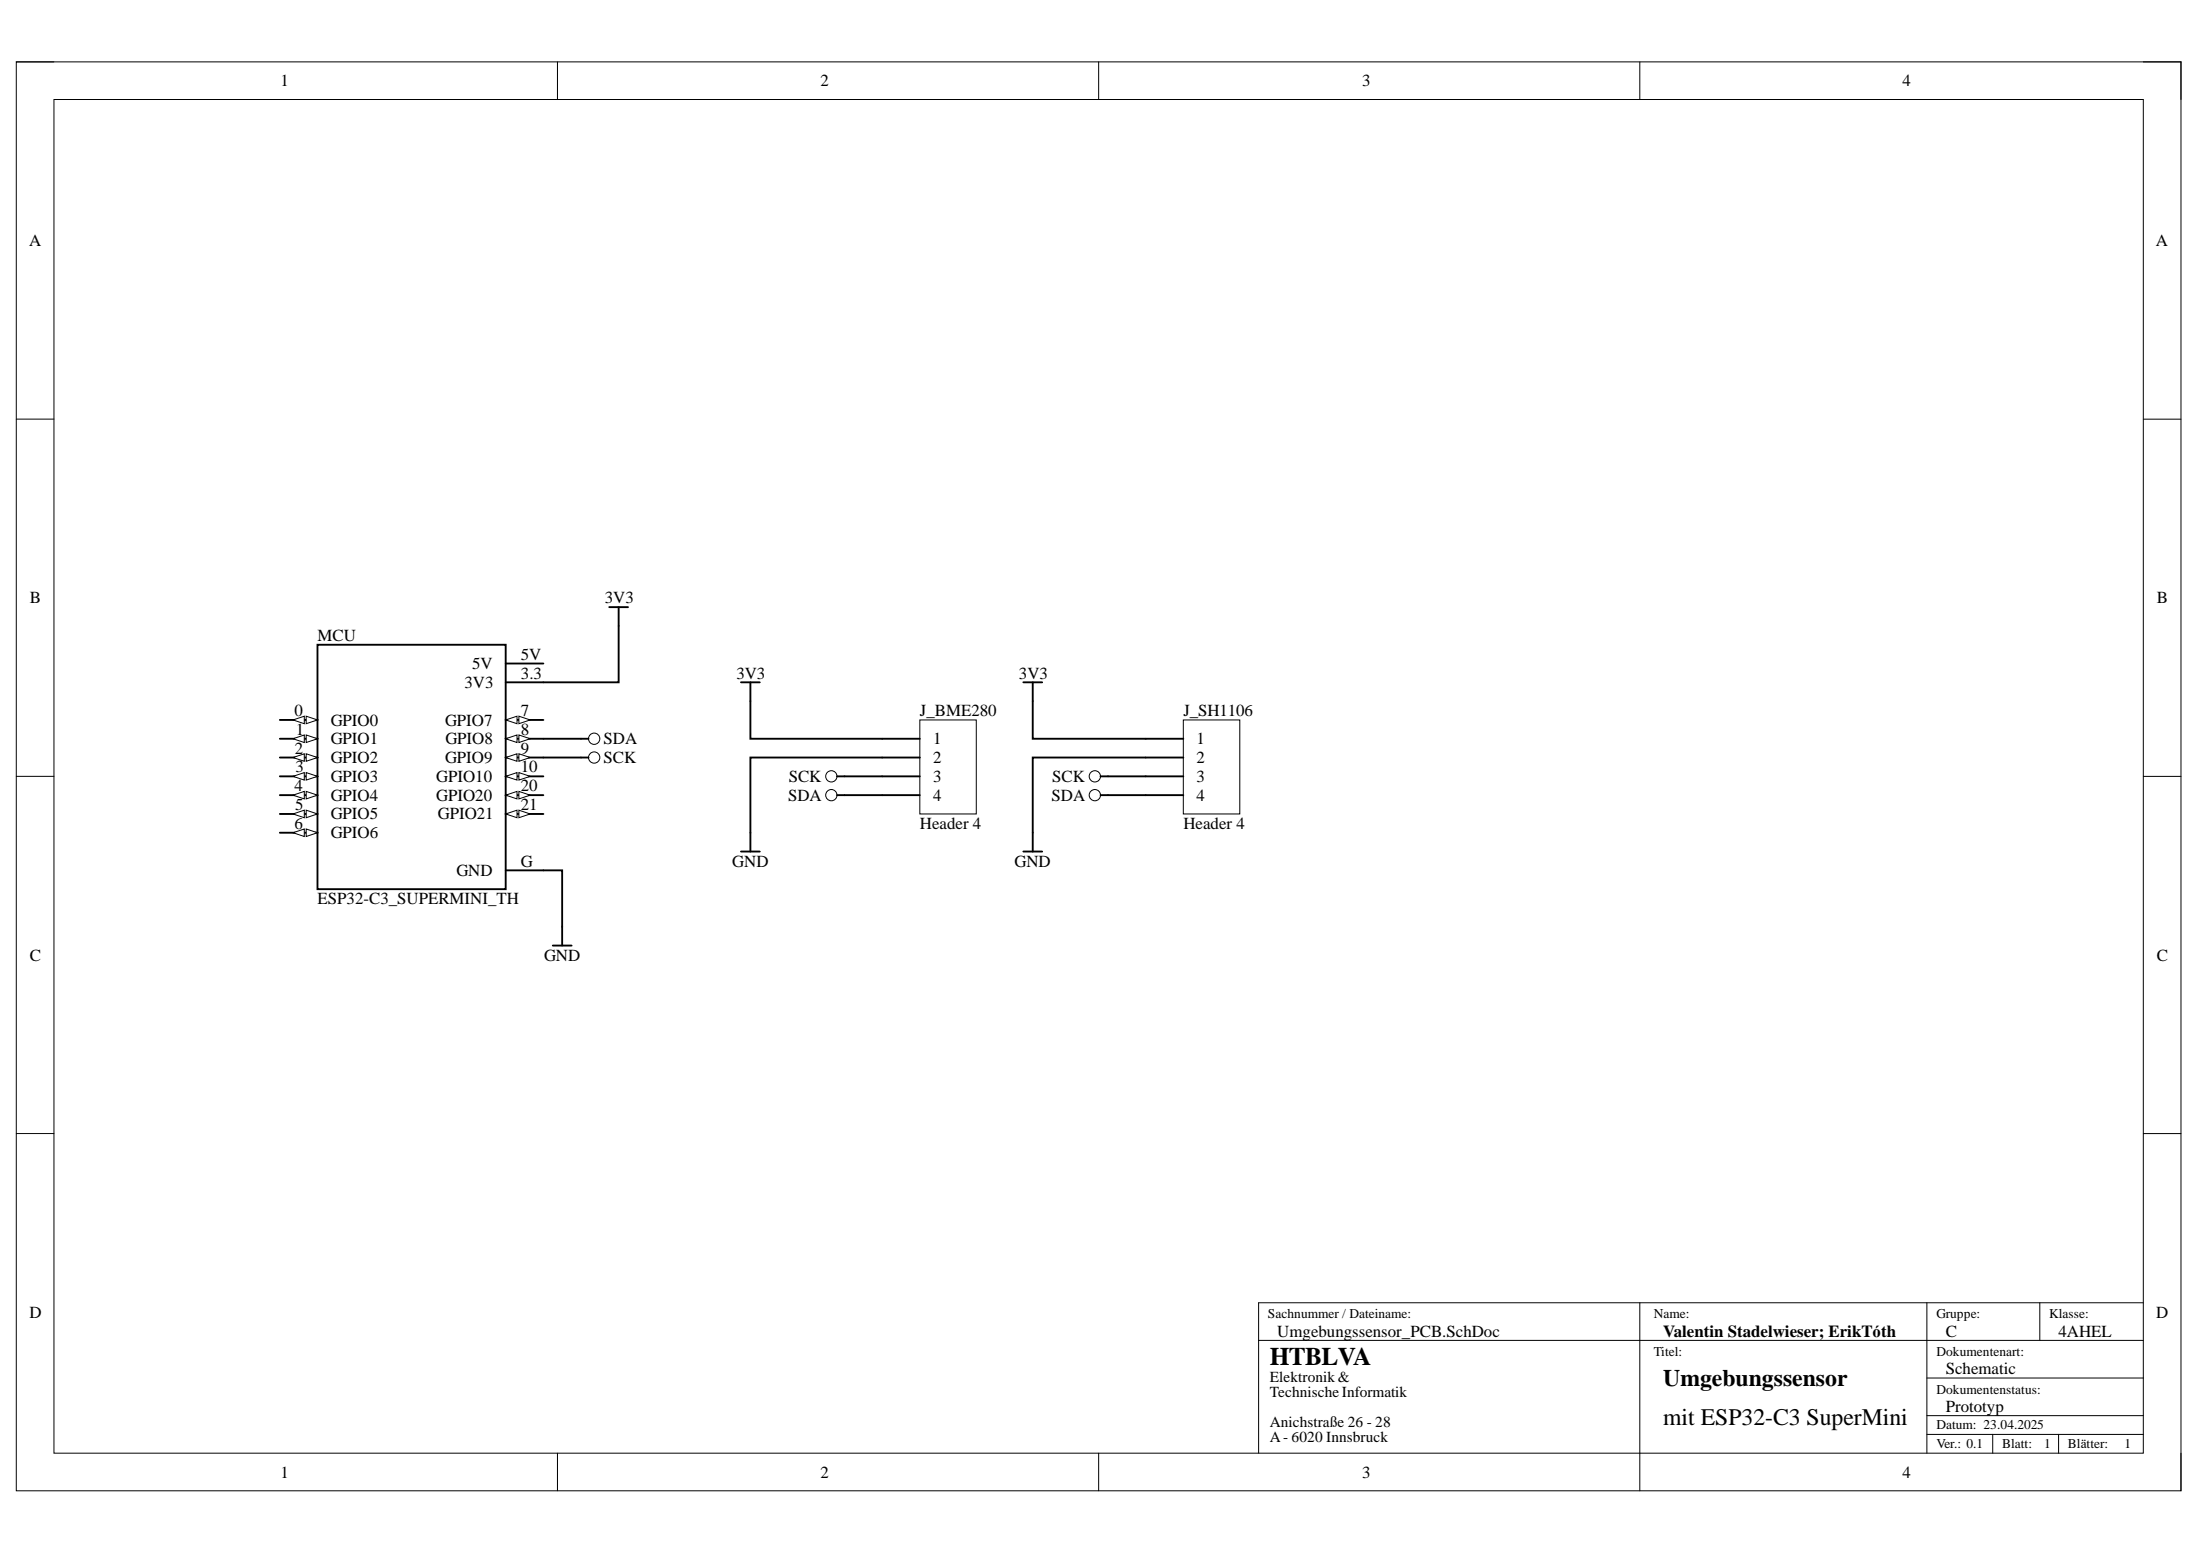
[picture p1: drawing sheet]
<svg xmlns="http://www.w3.org/2000/svg" width="297mm" height="210mm" viewBox="0 0 297 210" stroke-linecap="round" stroke-linejoin="round" font-family="sans-serif">
<path d="M2.2 8.4h292.3v192.8h-292.3z" fill="none" stroke="#000" stroke-width=".14"/>
<path d="M7.3 13.4h282.1v182.8h-282.1z" fill-rule="evenodd" fill="#fff"/>
<g fill="none" stroke="#000" stroke-width=".14">
<path d="M2.2 8.4h5.1M7.3 13.4h282.1v182.8h-282.1zM75.3 8.4v5M148.3 8.4v5M221.4 8.4v5M289.4 8.4h5.1v5M2.2 56.6h5.1M289.4 56.6h5.1M2.2 104.8h5.1M289.4 104.8h5.1M2.2 153h5.1M289.4 153h5.1"/>
<path d="M221.4 175.9v25.3M260.2 175.9v20.3M275.4 175.9v5M289.4 175.9h-119.5v20.3M75.3 196.2v5M148.3 196.2v5M169.9 180.9h119.5M260.2 186h29.2M260.2 193.6h29.2M260.2 191.1h29.2M269.1 193.6v2.6M277.9 193.6v2.6"/>
<path d="M294.5 196.2v5"/>
</g>
<path d="M42.9 87h25.4v33h-25.4z" fill-rule="evenodd" fill="#fff"/>
<path d="M37.8 97.2h5.1M42.9 87h25.4v33h-25.4z" fill="none" stroke="#000" stroke-width=".25"/>
<path d="M41.3 96.7l1.6 .5-1.6 .5z" fill="#fff"/>
<path d="M41.3 96.7l1.6 .5-1.6 .5z" fill="none" stroke="#000" stroke-width=".14"/>
<path d="M39.6 97.2l1.5-.5v1z" fill="#fff"/>
<path d="M39.6 97.2l1.5-.5v1z" fill="none" stroke="#000" stroke-width=".14"/>
<path d="M37.8 99.7h5.1" fill="none" stroke="#000" stroke-width=".25"/>
<path d="M41.3 99.2l1.6 .5-1.6 .5z" fill="#fff"/>
<path d="M41.3 99.2l1.6 .5-1.6 .5z" fill="none" stroke="#000" stroke-width=".14"/>
<path d="M39.6 99.7l1.5-.5v1z" fill="#fff"/>
<path d="M39.6 99.7l1.5-.5v1z" fill="none" stroke="#000" stroke-width=".14"/>
<path d="M37.8 102.3h5.1" fill="none" stroke="#000" stroke-width=".25"/>
<path d="M41.3 101.7l1.6 .6-1.6 .5z" fill="#fff"/>
<path d="M41.3 101.7l1.6 .6-1.6 .5z" fill="none" stroke="#000" stroke-width=".14"/>
<path d="M39.6 102.3l1.5-.6v1.1z" fill="#fff"/>
<path d="M39.6 102.3l1.5-.6v1.1z" fill="none" stroke="#000" stroke-width=".14"/>
<path d="M37.8 104.8h5.1" fill="none" stroke="#000" stroke-width=".25"/>
<path d="M41.3 104.3l1.6 .5-1.6 .5z" fill="#fff"/>
<path d="M41.3 104.3l1.6 .5-1.6 .5z" fill="none" stroke="#000" stroke-width=".14"/>
<path d="M39.6 104.8l1.5-.5v1z" fill="#fff"/>
<path d="M39.6 104.8l1.5-.5v1z" fill="none" stroke="#000" stroke-width=".14"/>
<path d="M37.8 107.3h5.1" fill="none" stroke="#000" stroke-width=".25"/>
<path d="M41.3 106.8l1.6 .5-1.6 .5z" fill="#fff"/>
<path d="M41.3 106.8l1.6 .5-1.6 .5z" fill="none" stroke="#000" stroke-width=".14"/>
<path d="M39.6 107.3l1.5-.5v1z" fill="#fff"/>
<path d="M39.6 107.3l1.5-.5v1z" fill="none" stroke="#000" stroke-width=".14"/>
<path d="M37.8 109.9h5.1" fill="none" stroke="#000" stroke-width=".25"/>
<path d="M41.3 109.4l1.6 .5-1.6 .5z" fill="#fff"/>
<path d="M41.3 109.4l1.6 .5-1.6 .5z" fill="none" stroke="#000" stroke-width=".14"/>
<path d="M39.6 109.9l1.5-.5v1z" fill="#fff"/>
<path d="M39.6 109.9l1.5-.5v1z" fill="none" stroke="#000" stroke-width=".14"/>
<path d="M37.8 112.4h5.1" fill="none" stroke="#000" stroke-width=".25"/>
<path d="M41.3 111.9l1.6 .5-1.6 .5z" fill="#fff"/>
<path d="M41.3 111.9l1.6 .5-1.6 .5z" fill="none" stroke="#000" stroke-width=".14"/>
<path d="M39.6 112.4l1.5-.5v1z" fill="#fff"/>
<path d="M39.6 112.4l1.5-.5v1z" fill="none" stroke="#000" stroke-width=".14"/>
<path d="M68.3 89.6h5.1M68.3 92.1h5.1M68.3 97.2h5.1" fill="none" stroke="#000" stroke-width=".25"/>
<path d="M68.3 97.2l1.5-.5v1z" fill="#fff"/>
<path d="M68.3 97.2l1.5-.5v1z" fill="none" stroke="#000" stroke-width=".14"/>
<path d="M70.1 96.7l1.5 .5-1.5 .5z" fill="#fff"/>
<path d="M70.1 96.7l1.5 .5-1.5 .5z" fill="none" stroke="#000" stroke-width=".14"/>
<path d="M68.3 99.7h5.1" fill="none" stroke="#000" stroke-width=".25"/>
<path d="M68.3 99.7l1.5-.5v1z" fill="#fff"/>
<path d="M68.3 99.7l1.5-.5v1z" fill="none" stroke="#000" stroke-width=".14"/>
<path d="M70.1 99.2l1.5 .5-1.5 .5z" fill="#fff"/>
<path d="M70.1 99.2l1.5 .5-1.5 .5z" fill="none" stroke="#000" stroke-width=".14"/>
<path d="M68.3 102.3h5.1" fill="none" stroke="#000" stroke-width=".25"/>
<path d="M68.3 102.3l1.5-.6v1.1z" fill="#fff"/>
<path d="M68.3 102.3l1.5-.6v1.1z" fill="none" stroke="#000" stroke-width=".14"/>
<path d="M70.1 101.7l1.5 .6-1.5 .5z" fill="#fff"/>
<path d="M70.1 101.7l1.5 .6-1.5 .5z" fill="none" stroke="#000" stroke-width=".14"/>
<path d="M68.3 104.8h5.1" fill="none" stroke="#000" stroke-width=".25"/>
<path d="M68.3 104.8l1.5-.5v1z" fill="#fff"/>
<path d="M68.3 104.8l1.5-.5v1z" fill="none" stroke="#000" stroke-width=".14"/>
<path d="M70.1 104.3l1.5 .5-1.5 .5z" fill="#fff"/>
<path d="M70.1 104.3l1.5 .5-1.5 .5z" fill="none" stroke="#000" stroke-width=".14"/>
<path d="M68.3 107.3h5.1" fill="none" stroke="#000" stroke-width=".25"/>
<path d="M68.3 107.3l1.5-.5v1z" fill="#fff"/>
<path d="M68.3 107.3l1.5-.5v1z" fill="none" stroke="#000" stroke-width=".14"/>
<path d="M70.1 106.8l1.5 .5-1.5 .5z" fill="#fff"/>
<path d="M70.1 106.8l1.5 .5-1.5 .5z" fill="none" stroke="#000" stroke-width=".14"/>
<path d="M68.3 109.9h5.1" fill="none" stroke="#000" stroke-width=".25"/>
<path d="M68.3 109.9l1.5-.5v1z" fill="#fff"/>
<path d="M68.3 109.9l1.5-.5v1z" fill="none" stroke="#000" stroke-width=".14"/>
<path d="M70.1 109.4l1.5 .5-1.5 .5z" fill="#fff"/>
<g fill="none" stroke="#000" stroke-width=".14">
<path d="M70.1 109.4l1.5 .5-1.5 .5z"/>
<circle cx="80.2" cy="99.7" r=".76"/>
<circle cx="80.2" cy="102.3" r=".76"/>
</g>
<path d="M78.4 99.7h1.1M82.3 82h2.5M83.5 82v2.5M68.3 117.5h5.1M78.4 102.3h1.1M74.6 127.6h2.6M75.9 125.1v2.5" fill="none" stroke="#000" stroke-width=".25"/>
<path d="M124.2 97.2h7.6v12.7h-7.6z" fill-rule="evenodd" fill="#fff"/>
<path d="M124.2 97.2h7.6v12.7h-7.6z" fill="none" stroke="#000" stroke-width=".14"/>
<path d="M119.1 99.7h5.1M119.1 102.3h5.1M119.1 104.8h5.1M119.1 107.3h5.1" fill="none" stroke="#000" stroke-width=".25"/>
<path d="M159.8 97.2h7.6v12.7h-7.6z" fill-rule="evenodd" fill="#fff"/>
<g fill="none" stroke="#000" stroke-width=".14">
<path d="M159.8 97.2h7.6v12.7h-7.6z"/>
<circle cx="112.2" cy="107.3" r=".76"/>
<circle cx="112.2" cy="104.8" r=".76"/>
<circle cx="147.8" cy="107.3" r=".76"/>
<circle cx="147.8" cy="104.8" r=".76"/>
</g>
<g fill="none" stroke="#000" stroke-width=".25">
<path d="M73.4 99.7h5M83.5 84.5v7.6h-10.1M100 92.1h2.6M101.3 92.1v7.6h17.8M138.2 92.1h2.5M139.4 92.1v7.6h20.4M73.4 117.5h2.5v7.6M73.4 102.3h5M100 114.9h2.6M113 104.8h6.1M113 107.3h6.1M119.1 102.3h-17.8v12.6"/>
<path d="M138.2 114.9h2.5M148.6 104.8h11.2M148.6 107.3h11.2M159.8 102.3h-20.4v12.6"/>
</g>
<text font-size="3.4" x="171.4" y="184.2">HTBLVA</text>
<g font-size="3.2">
<text x="224.6" y="187">Umgebungssensor</text>
<text x="224.6" y="192.4">mit ESP32-C3 SuperMini</text>
</g>
<g font-size="2.3">
<text x="37.9" y="11.7">1</text>
<text x="110.8" y="11.7">2</text>
<text x="183.9" y="11.7">3</text>
<text x="256.9" y="11.7">4</text>
<text x="3.9" y="33.2">A</text>
<text x="291.1" y="33.2">A</text>
<text x="4" y="81.4">B</text>
<text x="81.7" y="81.4">3V3</text>
<text x="291.2" y="81.4">B</text>
<text x="42.9" y="86.5">MCU</text>
<text x="70.3" y="89.1">5V</text>
<text x="62.7" y="92.9">3V3</text>
<text x="63.7" y="90.3">5V</text>
<text x="70.3" y="91.6">3.3</text>
<text x="99.4" y="91.6">3V3</text>
<text x="137.6" y="91.6">3V3</text>
<text x="39.8" y="96.7">0</text>
<text x="39.8" y="101.7">2</text>
<text x="40" y="99.2">1</text>
<text x="44.7" y="97.9">GPIO0</text>
<text x="44.7" y="100.5">GPIO1</text>
<text x="60.1" y="97.9">GPIO7</text>
<text x="60.1" y="100.5">GPIO8</text>
<text x="70.3" y="96.7">7</text>
<text x="70.3" y="99.2">8</text>
<text x="70.3" y="101.7">9</text>
<text x="81.5" y="100.5">SDA</text>
<text x="124.2" y="96.7">J_BME280</text>
<text x="126" y="100.5">1</text>
<text x="159.8" y="96.7">J_SH1106</text>
<text x="161.6" y="100.5">1</text>
<text x="39.8" y="106.8">4</text>
<text x="39.9" y="104.3">3</text>
<text x="44.7" y="103">GPIO2</text>
<text x="44.7" y="105.5">GPIO3</text>
<text x="58.9" y="105.5">GPIO10</text>
<text x="60.1" y="103">GPIO9</text>
<text x="70.3" y="104.3">10</text>
<text x="70.3" y="106.8">20</text>
<text x="81.5" y="103">SCK</text>
<text x="106.5" y="105.5">SCK</text>
<text x="126" y="103">2</text>
<text x="126" y="105.5">3</text>
<text x="142.1" y="105.5">SCK</text>
<text x="161.6" y="103">2</text>
<text x="161.6" y="105.5">3</text>
<text x="39.8" y="111.9">6</text>
<text x="39.8" y="109.3">5</text>
<text x="44.7" y="108.1">GPIO4</text>
<text x="44.7" y="110.6">GPIO5</text>
<text x="44.7" y="113.1">GPIO6</text>
<text x="58.9" y="108.1">GPIO20</text>
<text x="59.1" y="110.6">GPIO21</text>
<text x="70.3" y="109.3">21</text>
<text x="106.4" y="108.1">SDA</text>
<text x="124.2" y="111.9">Header 4</text>
<text x="126" y="108.1">4</text>
<text x="142" y="108.1">SDA</text>
<text x="159.8" y="111.9">Header 4</text>
<text x="161.6" y="108.1">4</text>
<text x="61.6" y="118.3">GND</text>
<text x="70.3" y="117">G</text>
<text x="98.9" y="117">GND</text>
<text x="137" y="117">GND</text>
<text x="42.9" y="122.1">ESP32-C3_SUPERMINI_TH</text>
<text x="4" y="129.7">C</text>
<text x="73.5" y="129.7">GND</text>
<text x="291.2" y="129.7">C</text>
<text x="4" y="177.9">D</text>
<text x="291.1" y="177.9">D</text>
<text x="172.5" y="180.4">Umgebungssensor_PCB.SchDoc</text>
<text x="224.6" y="180.4">Valentin Stadelwieser; ErikTóth</text>
<text x="262.7" y="180.4">C</text>
<text x="262.7" y="185.5">Schematic</text>
<text x="277.9" y="180.4">4AHEL</text>
<text x="262.7" y="190.6">Prototyp</text>
<text x="37.9" y="199.5">1</text>
<text x="110.8" y="199.5">2</text>
<text x="183.9" y="199.5">3</text>
<text x="256.9" y="199.5">4</text>
</g>
<g font-size="2.1">
<text x="171.4" y="186.5">Elektronik&amp;</text>
<text x="171.4" y="188.6">TechnischeInformatik</text>
<text x="171.4" y="192.6">Anichstraße 26 - 28</text>
<text x="171.4" y="194.7">A- 6020 Innsbruck</text>
</g>
<g font-size="1.8">
<text x="171.2" y="178">Sachnummer / Dateiname:</text>
<text x="223.3" y="178">Name:</text>
<text x="261.4" y="178">Gruppe:</text>
<text x="276.7" y="178">Klasse:</text>
<text x="223.3" y="183">Titel:</text>
<text x="261.4" y="183">Dokumentenart:</text>
<text x="261.4" y="188.1">Dokumentenstatus:</text>
<text x="261.4" y="193">Datum: 23.04.2025</text>
<text x="261.4" y="195.5">Ver.: 0.1</text>
<text x="270.3" y="195.5">Blatt:</text>
<text x="276" y="195.5">1</text>
<text x="279.2" y="195.5">Blätter:</text>
<text x="286.9" y="195.5">1</text>
</g>
</svg>
